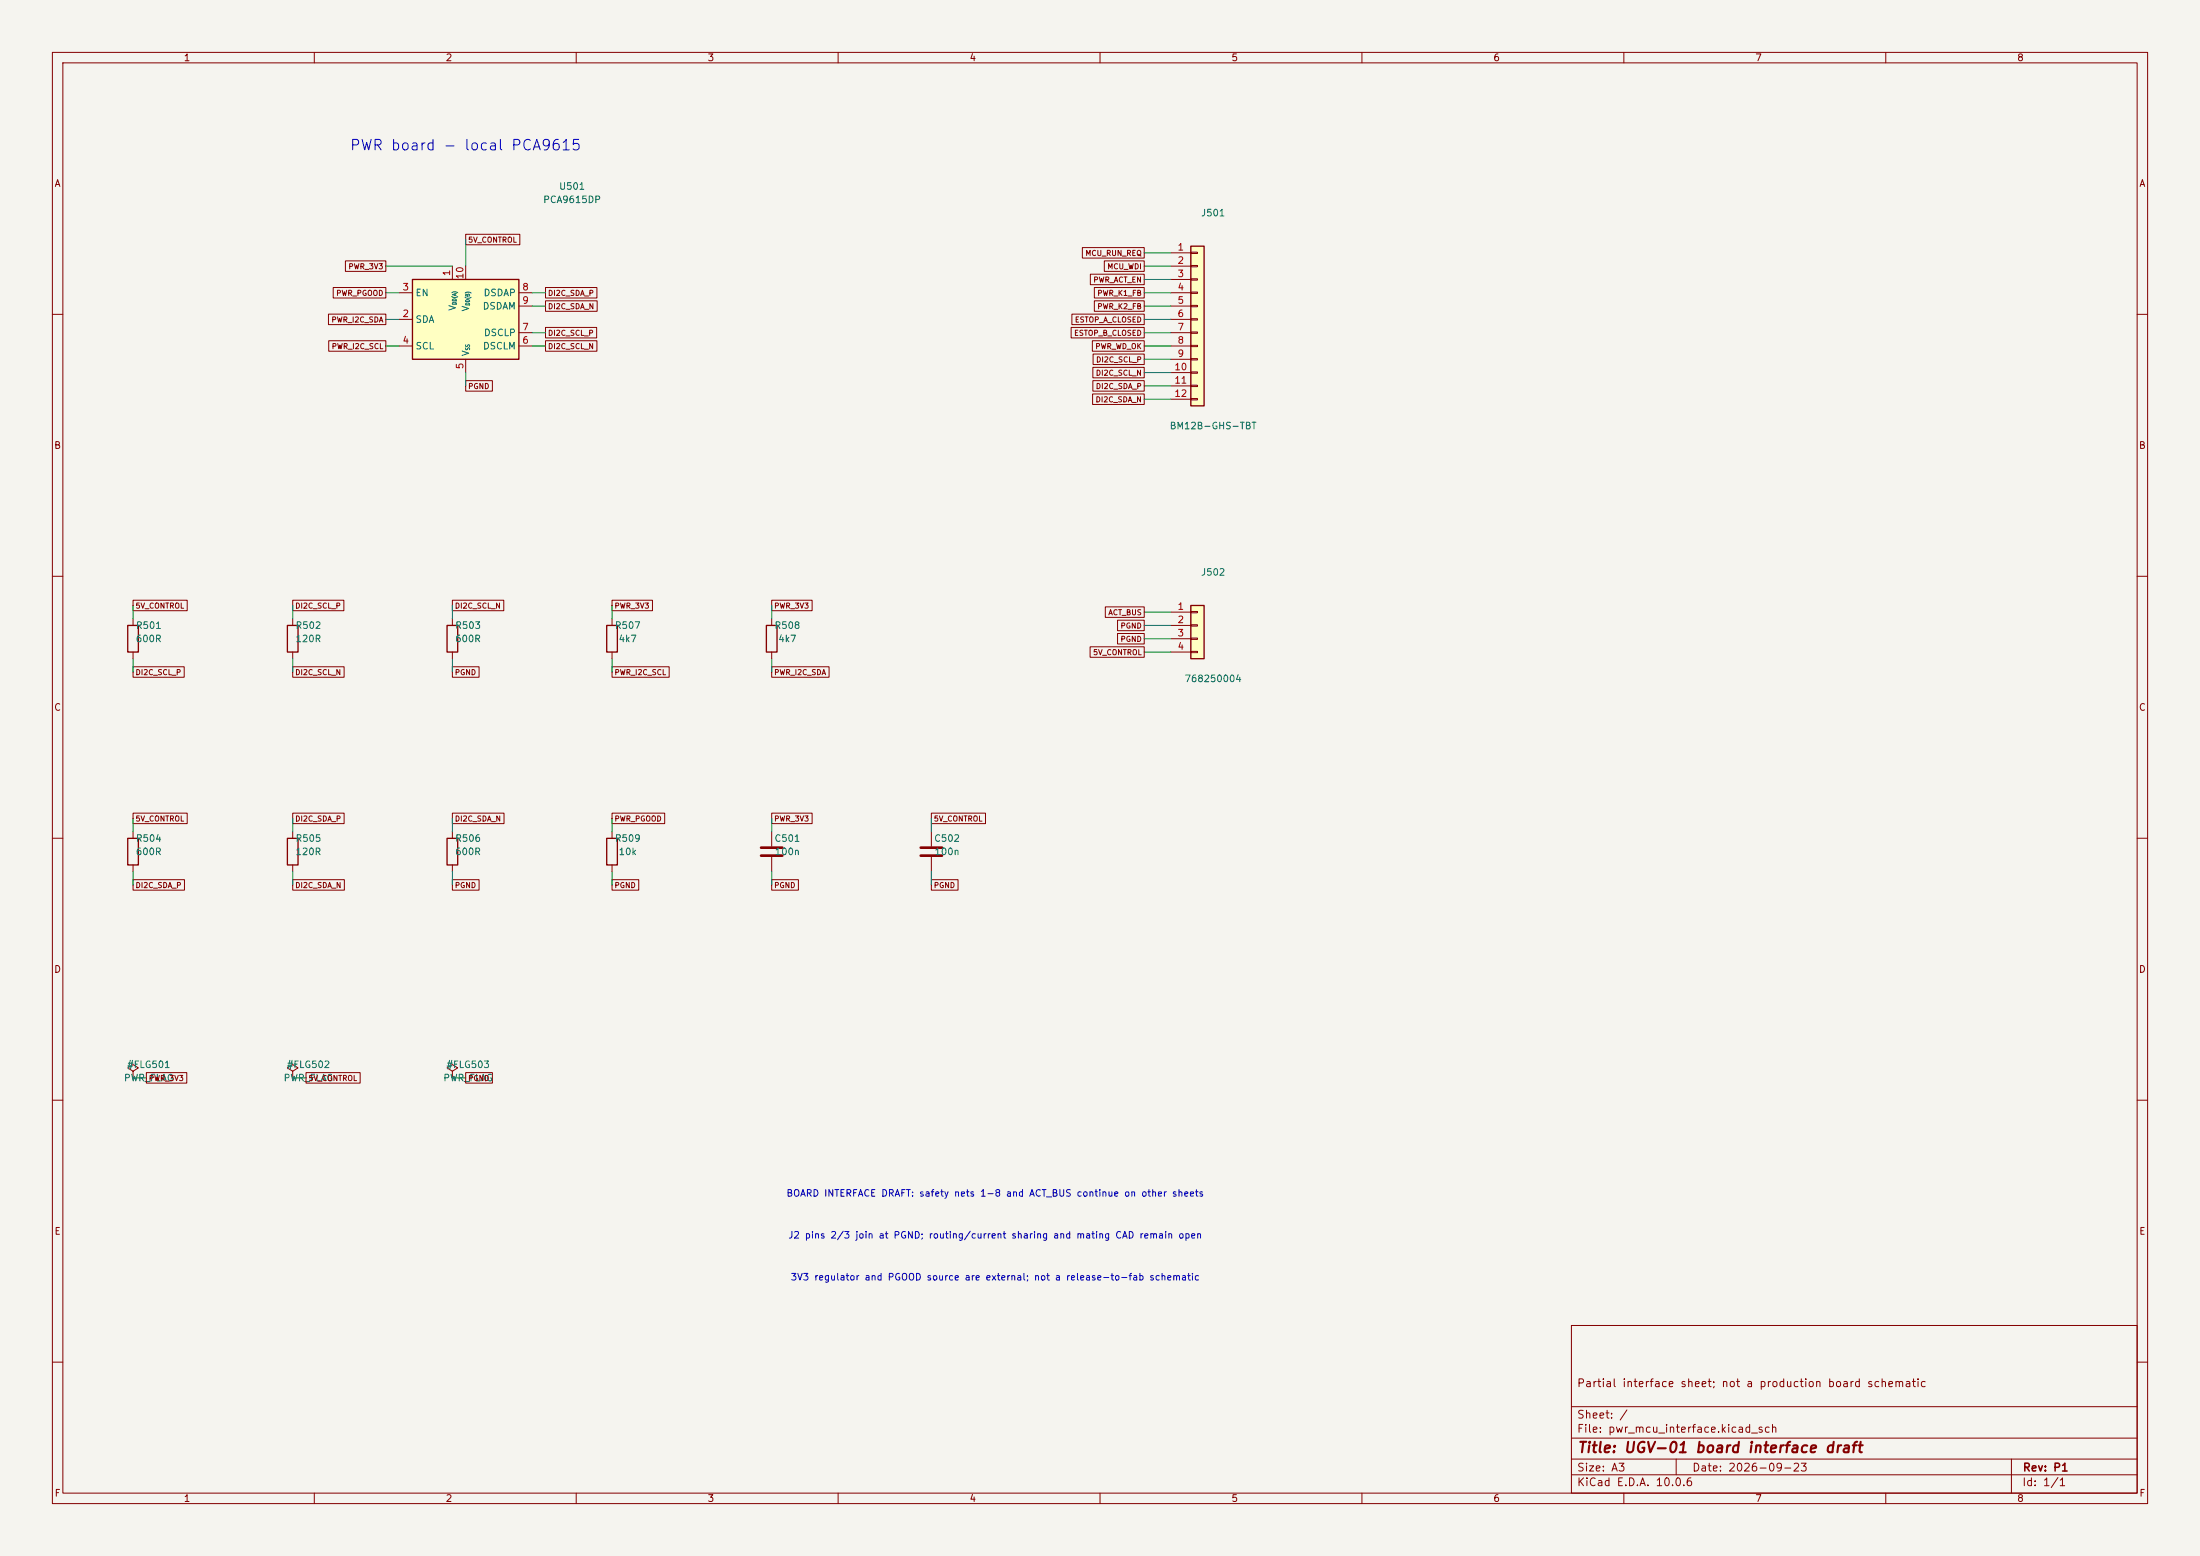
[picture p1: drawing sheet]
(kicad_sch
 (version 20250114) (generator "eeschema") (generator_version "10.0") (paper "A3")
 (title_block (title "UGV-01 board interface draft") (date "2026-09-23") (rev "P1")
  (comment 1 "Partial interface sheet; not a production board schematic"))
 (lib_symbols
(symbol "Interface:PCA9615DP"
  (exclude_from_sim no)
  (in_bom yes)
  (on_board yes)
  (in_pos_files yes)
  (duplicate_pin_numbers_are_jumpers no)
  (property "Reference" "U" (at -10.16 8.89 0) (show_name no) (do_not_autoplace no) (effects (font (size 1.27 1.27)) (justify left)))
  (property "Value" "PCA9615DP" (at 1.27 8.89 0) (show_name no) (do_not_autoplace no) (effects (font (size 1.27 1.27)) (justify left)))
  (property "Footprint" "Package_SO:TSSOP-10_3x3mm_P0.5mm" (at 20.32 -8.89 0) (show_name no) (do_not_autoplace no) (hide yes) (effects (font (size 1.27 1.27))))
  (property "Datasheet" "https://www.nxp.com/docs/en/data-sheet/PCA9615.pdf" (at 0 -11.43 0) (show_name no) (do_not_autoplace no) (hide yes) (effects (font (size 1.27 1.27))))
  (property "Description" "Dual bidirectional hot-swap multipoint bus buffer, SO-8" (at 0 0 0) (show_name no) (do_not_autoplace no) (hide yes) (effects (font (size 1.27 1.27))))
  (symbol "PCA9615DP_0_1"
   (rectangle (start -10.16 7.62) (end 10.16 -7.62) (stroke (width 0.254) (type default)) (fill (type background))))
  (symbol "PCA9615DP_1_1"
   (pin power_in line (at -2.54 10.16 270) (length 2.54) (name "V_{DD(A)}" (effects (font (size 1.27 1.27)))) (number "1" (effects (font (size 1.27 1.27)))))
   (pin bidirectional line (at -12.7 0 0) (length 2.54) (name "SDA" (effects (font (size 1.27 1.27)))) (number "2" (effects (font (size 1.27 1.27)))))
   (pin input line (at -12.7 5.08 0) (length 2.54) (name "EN" (effects (font (size 1.27 1.27)))) (number "3" (effects (font (size 1.27 1.27)))))
   (pin bidirectional line (at -12.7 -5.08 0) (length 2.54) (name "SCL" (effects (font (size 1.27 1.27)))) (number "4" (effects (font (size 1.27 1.27)))))
   (pin power_in line (at 0 -10.16 90) (length 2.54) (name "V_{SS}" (effects (font (size 1.27 1.27)))) (number "5" (effects (font (size 1.27 1.27)))))
   (pin bidirectional line (at 12.7 -5.08 180) (length 2.54) (name "DSCLM" (effects (font (size 1.27 1.27)))) (number "6" (effects (font (size 1.27 1.27)))))
   (pin bidirectional line (at 12.7 -2.54 180) (length 2.54) (name "DSCLP" (effects (font (size 1.27 1.27)))) (number "7" (effects (font (size 1.27 1.27)))))
   (pin bidirectional line (at 12.7 5.08 180) (length 2.54) (name "DSDAP" (effects (font (size 1.27 1.27)))) (number "8" (effects (font (size 1.27 1.27)))))
   (pin bidirectional line (at 12.7 2.54 180) (length 2.54) (name "DSDAM" (effects (font (size 1.27 1.27)))) (number "9" (effects (font (size 1.27 1.27)))))
   (pin power_in line (at 0 10.16 270) (length 2.54) (name "V_{DD(B)}" (effects (font (size 1.27 1.27)))) (number "10" (effects (font (size 1.27 1.27))))))
  (embedded_fonts no))
(symbol "Device:R"
  (pin_numbers (hide yes))
  (pin_names
   (offset 0))
  (exclude_from_sim no)
  (in_bom yes)
  (on_board yes)
  (in_pos_files yes)
  (duplicate_pin_numbers_are_jumpers no)
  (property "Reference" "R" (at 2.032 0 90) (show_name no) (do_not_autoplace no) (effects (font (size 1.27 1.27))))
  (property "Value" "R" (at 0 0 90) (show_name no) (do_not_autoplace no) (effects (font (size 1.27 1.27))))
  (property "Footprint" "" (at -1.778 0 90) (show_name no) (do_not_autoplace no) (hide yes) (effects (font (size 1.27 1.27))))
  (property "Datasheet" "" (at 0 0 0) (show_name no) (do_not_autoplace no) (hide yes) (effects (font (size 1.27 1.27))))
  (property "Description" "Resistor" (at 0 0 0) (show_name no) (do_not_autoplace no) (hide yes) (effects (font (size 1.27 1.27))))
  (symbol "R_0_1"
   (rectangle (start -1.016 -2.54) (end 1.016 2.54) (stroke (width 0.254) (type default)) (fill (type none))))
  (symbol "R_1_1"
   (pin passive line (at 0 3.81 270) (length 1.27) (name "" (effects (font (size 1.27 1.27)))) (number "1" (effects (font (size 1.27 1.27)))))
   (pin passive line (at 0 -3.81 90) (length 1.27) (name "" (effects (font (size 1.27 1.27)))) (number "2" (effects (font (size 1.27 1.27))))))
  (embedded_fonts no))
(symbol "Device:C"
  (pin_numbers (hide yes))
  (pin_names
   (offset 0.254))
  (exclude_from_sim no)
  (in_bom yes)
  (on_board yes)
  (in_pos_files yes)
  (duplicate_pin_numbers_are_jumpers no)
  (property "Reference" "C" (at 0.635 2.54 0) (show_name no) (do_not_autoplace no) (effects (font (size 1.27 1.27)) (justify left)))
  (property "Value" "C" (at 0.635 -2.54 0) (show_name no) (do_not_autoplace no) (effects (font (size 1.27 1.27)) (justify left)))
  (property "Footprint" "" (at 0.9652 -3.81 0) (show_name no) (do_not_autoplace no) (hide yes) (effects (font (size 1.27 1.27))))
  (property "Datasheet" "" (at 0 0 0) (show_name no) (do_not_autoplace no) (hide yes) (effects (font (size 1.27 1.27))))
  (property "Description" "Unpolarized capacitor" (at 0 0 0) (show_name no) (do_not_autoplace no) (hide yes) (effects (font (size 1.27 1.27))))
  (symbol "C_0_1"
   (polyline (pts (xy -2.032 0.762) (xy 2.032 0.762)) (stroke (width 0.508) (type default)) (fill (type none)))
   (polyline (pts (xy -2.032 -0.762) (xy 2.032 -0.762)) (stroke (width 0.508) (type default)) (fill (type none))))
  (symbol "C_1_1"
   (pin passive line (at 0 3.81 270) (length 2.794) (name "" (effects (font (size 1.27 1.27)))) (number "1" (effects (font (size 1.27 1.27)))))
   (pin passive line (at 0 -3.81 90) (length 2.794) (name "" (effects (font (size 1.27 1.27)))) (number "2" (effects (font (size 1.27 1.27))))))
  (embedded_fonts no))
(symbol "power:PWR_FLAG"
  (power global)
  (pin_numbers (hide yes))
  (pin_names
   (offset 0) (hide yes))
  (exclude_from_sim no)
  (in_bom yes)
  (on_board yes)
  (in_pos_files yes)
  (duplicate_pin_numbers_are_jumpers no)
  (property "Reference" "#FLG" (at 0 1.905 0) (show_name no) (do_not_autoplace no) (hide yes) (effects (font (size 1.27 1.27))))
  (property "Value" "PWR_FLAG" (at 0 3.81 0) (show_name no) (do_not_autoplace no) (effects (font (size 1.27 1.27))))
  (property "Footprint" "" (at 0 0 0) (show_name no) (do_not_autoplace no) (hide yes) (effects (font (size 1.27 1.27))))
  (property "Datasheet" "" (at 0 0 0) (show_name no) (do_not_autoplace no) (hide yes) (effects (font (size 1.27 1.27))))
  (property "Description" "Special symbol for telling ERC where power comes from" (at 0 0 0) (show_name no) (do_not_autoplace no) (hide yes) (effects (font (size 1.27 1.27))))
  (symbol "PWR_FLAG_0_0"
   (pin power_out line (at 0 0 90) (length 0) (name "" (effects (font (size 1.27 1.27)))) (number "1" (effects (font (size 1.27 1.27))))))
  (symbol "PWR_FLAG_0_1"
   (polyline (pts (xy 0 0) (xy 0 1.27) (xy -1.016 1.905) (xy 0 2.54) (xy 1.016 1.905) (xy 0 1.27)) (stroke (width 0) (type default)) (fill (type none))))
  (embedded_fonts no))
(symbol "Connector_Generic:Conn_01x12"
  (pin_names
   (offset 1.016) (hide yes))
  (exclude_from_sim no)
  (in_bom yes)
  (on_board yes)
  (in_pos_files yes)
  (duplicate_pin_numbers_are_jumpers no)
  (property "Reference" "J" (at 0 15.24 0) (show_name no) (do_not_autoplace no) (effects (font (size 1.27 1.27))))
  (property "Value" "Conn_01x12" (at 0 -17.78 0) (show_name no) (do_not_autoplace no) (effects (font (size 1.27 1.27))))
  (property "Footprint" "" (at 0 0 0) (show_name no) (do_not_autoplace no) (hide yes) (effects (font (size 1.27 1.27))))
  (property "Datasheet" "" (at 0 0 0) (show_name no) (do_not_autoplace no) (hide yes) (effects (font (size 1.27 1.27))))
  (property "Description" "Generic connector, single row, 01x12, script generated (kicad-library-utils/schlib/autogen/connector/)" (at 0 0 0) (show_name no) (do_not_autoplace no) (hide yes) (effects (font (size 1.27 1.27))))
  (symbol "Conn_01x12_1_1"
   (rectangle (start -1.27 13.97) (end 1.27 -16.51) (stroke (width 0.254) (type default)) (fill (type background)))
   (rectangle (start -1.27 12.827) (end 0 12.573) (stroke (width 0.1524) (type default)) (fill (type none)))
   (rectangle (start -1.27 10.287) (end 0 10.033) (stroke (width 0.1524) (type default)) (fill (type none)))
   (rectangle (start -1.27 7.747) (end 0 7.493) (stroke (width 0.1524) (type default)) (fill (type none)))
   (rectangle (start -1.27 5.207) (end 0 4.953) (stroke (width 0.1524) (type default)) (fill (type none)))
   (rectangle (start -1.27 2.667) (end 0 2.413) (stroke (width 0.1524) (type default)) (fill (type none)))
   (rectangle (start -1.27 0.127) (end 0 -0.127) (stroke (width 0.1524) (type default)) (fill (type none)))
   (rectangle (start -1.27 -2.413) (end 0 -2.667) (stroke (width 0.1524) (type default)) (fill (type none)))
   (rectangle (start -1.27 -4.953) (end 0 -5.207) (stroke (width 0.1524) (type default)) (fill (type none)))
   (rectangle (start -1.27 -7.493) (end 0 -7.747) (stroke (width 0.1524) (type default)) (fill (type none)))
   (rectangle (start -1.27 -10.033) (end 0 -10.287) (stroke (width 0.1524) (type default)) (fill (type none)))
   (rectangle (start -1.27 -12.573) (end 0 -12.827) (stroke (width 0.1524) (type default)) (fill (type none)))
   (rectangle (start -1.27 -15.113) (end 0 -15.367) (stroke (width 0.1524) (type default)) (fill (type none)))
   (pin passive line (at -5.08 12.7 0) (length 3.81) (name "Pin_1" (effects (font (size 1.27 1.27)))) (number "1" (effects (font (size 1.27 1.27)))))
   (pin passive line (at -5.08 10.16 0) (length 3.81) (name "Pin_2" (effects (font (size 1.27 1.27)))) (number "2" (effects (font (size 1.27 1.27)))))
   (pin passive line (at -5.08 7.62 0) (length 3.81) (name "Pin_3" (effects (font (size 1.27 1.27)))) (number "3" (effects (font (size 1.27 1.27)))))
   (pin passive line (at -5.08 5.08 0) (length 3.81) (name "Pin_4" (effects (font (size 1.27 1.27)))) (number "4" (effects (font (size 1.27 1.27)))))
   (pin passive line (at -5.08 2.54 0) (length 3.81) (name "Pin_5" (effects (font (size 1.27 1.27)))) (number "5" (effects (font (size 1.27 1.27)))))
   (pin passive line (at -5.08 0 0) (length 3.81) (name "Pin_6" (effects (font (size 1.27 1.27)))) (number "6" (effects (font (size 1.27 1.27)))))
   (pin passive line (at -5.08 -2.54 0) (length 3.81) (name "Pin_7" (effects (font (size 1.27 1.27)))) (number "7" (effects (font (size 1.27 1.27)))))
   (pin passive line (at -5.08 -5.08 0) (length 3.81) (name "Pin_8" (effects (font (size 1.27 1.27)))) (number "8" (effects (font (size 1.27 1.27)))))
   (pin passive line (at -5.08 -7.62 0) (length 3.81) (name "Pin_9" (effects (font (size 1.27 1.27)))) (number "9" (effects (font (size 1.27 1.27)))))
   (pin passive line (at -5.08 -10.16 0) (length 3.81) (name "Pin_10" (effects (font (size 1.27 1.27)))) (number "10" (effects (font (size 1.27 1.27)))))
   (pin passive line (at -5.08 -12.7 0) (length 3.81) (name "Pin_11" (effects (font (size 1.27 1.27)))) (number "11" (effects (font (size 1.27 1.27)))))
   (pin passive line (at -5.08 -15.24 0) (length 3.81) (name "Pin_12" (effects (font (size 1.27 1.27)))) (number "12" (effects (font (size 1.27 1.27))))))
  (embedded_fonts no))
(symbol "Connector_Generic:Conn_01x04"
  (pin_names
   (offset 1.016) (hide yes))
  (exclude_from_sim no)
  (in_bom yes)
  (on_board yes)
  (in_pos_files yes)
  (duplicate_pin_numbers_are_jumpers no)
  (property "Reference" "J" (at 0 5.08 0) (show_name no) (do_not_autoplace no) (effects (font (size 1.27 1.27))))
  (property "Value" "Conn_01x04" (at 0 -7.62 0) (show_name no) (do_not_autoplace no) (effects (font (size 1.27 1.27))))
  (property "Footprint" "" (at 0 0 0) (show_name no) (do_not_autoplace no) (hide yes) (effects (font (size 1.27 1.27))))
  (property "Datasheet" "" (at 0 0 0) (show_name no) (do_not_autoplace no) (hide yes) (effects (font (size 1.27 1.27))))
  (property "Description" "Generic connector, single row, 01x04, script generated (kicad-library-utils/schlib/autogen/connector/)" (at 0 0 0) (show_name no) (do_not_autoplace no) (hide yes) (effects (font (size 1.27 1.27))))
  (symbol "Conn_01x04_1_1"
   (rectangle (start -1.27 3.81) (end 1.27 -6.35) (stroke (width 0.254) (type default)) (fill (type background)))
   (rectangle (start -1.27 2.667) (end 0 2.413) (stroke (width 0.1524) (type default)) (fill (type none)))
   (rectangle (start -1.27 0.127) (end 0 -0.127) (stroke (width 0.1524) (type default)) (fill (type none)))
   (rectangle (start -1.27 -2.413) (end 0 -2.667) (stroke (width 0.1524) (type default)) (fill (type none)))
   (rectangle (start -1.27 -4.953) (end 0 -5.207) (stroke (width 0.1524) (type default)) (fill (type none)))
   (pin passive line (at -5.08 2.54 0) (length 3.81) (name "Pin_1" (effects (font (size 1.27 1.27)))) (number "1" (effects (font (size 1.27 1.27)))))
   (pin passive line (at -5.08 0 0) (length 3.81) (name "Pin_2" (effects (font (size 1.27 1.27)))) (number "2" (effects (font (size 1.27 1.27)))))
   (pin passive line (at -5.08 -2.54 0) (length 3.81) (name "Pin_3" (effects (font (size 1.27 1.27)))) (number "3" (effects (font (size 1.27 1.27)))))
   (pin passive line (at -5.08 -5.08 0) (length 3.81) (name "Pin_4" (effects (font (size 1.27 1.27)))) (number "4" (effects (font (size 1.27 1.27))))))
  (embedded_fonts no)))
 (text "PWR board - local PCA9615" (exclude_from_sim no) (at 88.9 27.94 0) (effects (font (size 2 2))))
 (symbol
  (lib_id "Interface:PCA9615DP") (at 88.9 60.96 0) (unit 1) (exclude_from_sim no) (in_bom yes) (on_board yes) (dnp no)
  (property "Reference" "U501" (at 109.22 35.56 0) (effects (font (size 1.27 1.27))))
  (property "Value" "PCA9615DP" (at 109.22 38.1 0) (effects (font (size 1.27 1.27))))
  (property "Footprint" "Package_SO:TSSOP-10_3x3mm_P0.5mm" (at 88.9 60.96 0) (effects (font (size 1.27 1.27)) (hide yes))) (pin "1") (pin "2") (pin "3") (pin "4") (pin "5") (pin "6") (pin "7") (pin "8") (pin "9") (pin "10")
  (instances (project "pwr_mcu_interface" (path "" (reference "U501") (unit 1))) (project "ugv_pwr_01" (path "" (reference "U501") (unit 1)))))
 (wire (pts (xy 86.36 50.8) (xy 73.66 50.8)) (stroke (width 0) (type default)))
 (global_label "PWR_3V3" (shape passive) (at 73.66 50.8 180) (effects (font (size 1 1)) (justify right)))
 (wire (pts (xy 76.2 60.96) (xy 73.66 60.96)) (stroke (width 0) (type default)))
 (global_label "PWR_I2C_SDA" (shape passive) (at 73.66 60.96 180) (effects (font (size 1 1)) (justify right)))
 (wire (pts (xy 76.2 55.88) (xy 73.66 55.88)) (stroke (width 0) (type default)))
 (global_label "PWR_PGOOD" (shape passive) (at 73.66 55.88 180) (effects (font (size 1 1)) (justify right)))
 (wire (pts (xy 76.2 66.04) (xy 73.66 66.04)) (stroke (width 0) (type default)))
 (global_label "PWR_I2C_SCL" (shape passive) (at 73.66 66.04 180) (effects (font (size 1 1)) (justify right)))
 (wire (pts (xy 88.9 71.12) (xy 88.9 73.66)) (stroke (width 0) (type default)))
 (global_label "PGND" (shape passive) (at 88.9 73.66 0) (effects (font (size 1 1)) (justify left)))
 (wire (pts (xy 101.6 66.04) (xy 104.14 66.04)) (stroke (width 0) (type default)))
 (global_label "DI2C_SCL_N" (shape passive) (at 104.14 66.04 0) (effects (font (size 1 1)) (justify left)))
 (wire (pts (xy 101.6 63.5) (xy 104.14 63.5)) (stroke (width 0) (type default)))
 (global_label "DI2C_SCL_P" (shape passive) (at 104.14 63.5 0) (effects (font (size 1 1)) (justify left)))
 (wire (pts (xy 101.6 55.88) (xy 104.14 55.88)) (stroke (width 0) (type default)))
 (global_label "DI2C_SDA_P" (shape passive) (at 104.14 55.88 0) (effects (font (size 1 1)) (justify left)))
 (wire (pts (xy 101.6 58.42) (xy 104.14 58.42)) (stroke (width 0) (type default)))
 (global_label "DI2C_SDA_N" (shape passive) (at 104.14 58.42 0) (effects (font (size 1 1)) (justify left)))
 (wire (pts (xy 88.9 50.8) (xy 88.9 45.72)) (stroke (width 0) (type default)))
 (global_label "5V_CONTROL" (shape passive) (at 88.9 45.72 0) (effects (font (size 1 1)) (justify left)))
 (symbol
  (lib_id "Device:R") (at 25.4 121.92 0) (unit 1) (exclude_from_sim no) (in_bom yes) (on_board yes) (dnp no)
  (property "Reference" "R501" (at 28.4 119.38 0) (effects (font (size 1.27 1.27))))
  (property "Value" "600R" (at 28.4 121.92 0) (effects (font (size 1.27 1.27))))
  (property "Footprint" "Resistor_SMD:R_0603_1608Metric" (at 25.4 121.92 0) (effects (font (size 1.27 1.27)) (hide yes))) (pin "1") (pin "2")
  (instances (project "pwr_mcu_interface" (path "" (reference "R501") (unit 1))) (project "ugv_pwr_01" (path "" (reference "R501") (unit 1)))))
 (wire (pts (xy 25.4 118.11) (xy 25.4 115.57)) (stroke (width 0) (type default)))
 (global_label "5V_CONTROL" (shape passive) (at 25.4 115.57 0) (effects (font (size 1 1)) (justify left)))
 (wire (pts (xy 25.4 125.73) (xy 25.4 128.27)) (stroke (width 0) (type default)))
 (global_label "DI2C_SCL_P" (shape passive) (at 25.4 128.27 0) (effects (font (size 1 1)) (justify left)))
 (symbol
  (lib_id "Device:R") (at 55.88 121.92 0) (unit 1) (exclude_from_sim no) (in_bom yes) (on_board yes) (dnp no)
  (property "Reference" "R502" (at 58.88 119.38 0) (effects (font (size 1.27 1.27))))
  (property "Value" "120R" (at 58.88 121.92 0) (effects (font (size 1.27 1.27))))
  (property "Footprint" "Resistor_SMD:R_0603_1608Metric" (at 55.88 121.92 0) (effects (font (size 1.27 1.27)) (hide yes))) (pin "1") (pin "2")
  (instances (project "pwr_mcu_interface" (path "" (reference "R502") (unit 1))) (project "ugv_pwr_01" (path "" (reference "R502") (unit 1)))))
 (wire (pts (xy 55.88 118.11) (xy 55.88 115.57)) (stroke (width 0) (type default)))
 (global_label "DI2C_SCL_P" (shape passive) (at 55.88 115.57 0) (effects (font (size 1 1)) (justify left)))
 (wire (pts (xy 55.88 125.73) (xy 55.88 128.27)) (stroke (width 0) (type default)))
 (global_label "DI2C_SCL_N" (shape passive) (at 55.88 128.27 0) (effects (font (size 1 1)) (justify left)))
 (symbol
  (lib_id "Device:R") (at 86.36 121.92 0) (unit 1) (exclude_from_sim no) (in_bom yes) (on_board yes) (dnp no)
  (property "Reference" "R503" (at 89.36 119.38 0) (effects (font (size 1.27 1.27))))
  (property "Value" "600R" (at 89.36 121.92 0) (effects (font (size 1.27 1.27))))
  (property "Footprint" "Resistor_SMD:R_0603_1608Metric" (at 86.36 121.92 0) (effects (font (size 1.27 1.27)) (hide yes))) (pin "1") (pin "2")
  (instances (project "pwr_mcu_interface" (path "" (reference "R503") (unit 1))) (project "ugv_pwr_01" (path "" (reference "R503") (unit 1)))))
 (wire (pts (xy 86.36 118.11) (xy 86.36 115.57)) (stroke (width 0) (type default)))
 (global_label "DI2C_SCL_N" (shape passive) (at 86.36 115.57 0) (effects (font (size 1 1)) (justify left)))
 (wire (pts (xy 86.36 125.73) (xy 86.36 128.27)) (stroke (width 0) (type default)))
 (global_label "PGND" (shape passive) (at 86.36 128.27 0) (effects (font (size 1 1)) (justify left)))
 (symbol
  (lib_id "Device:R") (at 25.4 162.56 0) (unit 1) (exclude_from_sim no) (in_bom yes) (on_board yes) (dnp no)
  (property "Reference" "R504" (at 28.4 160.02 0) (effects (font (size 1.27 1.27))))
  (property "Value" "600R" (at 28.4 162.56 0) (effects (font (size 1.27 1.27))))
  (property "Footprint" "Resistor_SMD:R_0603_1608Metric" (at 25.4 162.56 0) (effects (font (size 1.27 1.27)) (hide yes))) (pin "1") (pin "2")
  (instances (project "pwr_mcu_interface" (path "" (reference "R504") (unit 1))) (project "ugv_pwr_01" (path "" (reference "R504") (unit 1)))))
 (wire (pts (xy 25.4 158.75) (xy 25.4 156.21)) (stroke (width 0) (type default)))
 (global_label "5V_CONTROL" (shape passive) (at 25.4 156.21 0) (effects (font (size 1 1)) (justify left)))
 (wire (pts (xy 25.4 166.37) (xy 25.4 168.91)) (stroke (width 0) (type default)))
 (global_label "DI2C_SDA_P" (shape passive) (at 25.4 168.91 0) (effects (font (size 1 1)) (justify left)))
 (symbol
  (lib_id "Device:R") (at 55.88 162.56 0) (unit 1) (exclude_from_sim no) (in_bom yes) (on_board yes) (dnp no)
  (property "Reference" "R505" (at 58.88 160.02 0) (effects (font (size 1.27 1.27))))
  (property "Value" "120R" (at 58.88 162.56 0) (effects (font (size 1.27 1.27))))
  (property "Footprint" "Resistor_SMD:R_0603_1608Metric" (at 55.88 162.56 0) (effects (font (size 1.27 1.27)) (hide yes))) (pin "1") (pin "2")
  (instances (project "pwr_mcu_interface" (path "" (reference "R505") (unit 1))) (project "ugv_pwr_01" (path "" (reference "R505") (unit 1)))))
 (wire (pts (xy 55.88 158.75) (xy 55.88 156.21)) (stroke (width 0) (type default)))
 (global_label "DI2C_SDA_P" (shape passive) (at 55.88 156.21 0) (effects (font (size 1 1)) (justify left)))
 (wire (pts (xy 55.88 166.37) (xy 55.88 168.91)) (stroke (width 0) (type default)))
 (global_label "DI2C_SDA_N" (shape passive) (at 55.88 168.91 0) (effects (font (size 1 1)) (justify left)))
 (symbol
  (lib_id "Device:R") (at 86.36 162.56 0) (unit 1) (exclude_from_sim no) (in_bom yes) (on_board yes) (dnp no)
  (property "Reference" "R506" (at 89.36 160.02 0) (effects (font (size 1.27 1.27))))
  (property "Value" "600R" (at 89.36 162.56 0) (effects (font (size 1.27 1.27))))
  (property "Footprint" "Resistor_SMD:R_0603_1608Metric" (at 86.36 162.56 0) (effects (font (size 1.27 1.27)) (hide yes))) (pin "1") (pin "2")
  (instances (project "pwr_mcu_interface" (path "" (reference "R506") (unit 1))) (project "ugv_pwr_01" (path "" (reference "R506") (unit 1)))))
 (wire (pts (xy 86.36 158.75) (xy 86.36 156.21)) (stroke (width 0) (type default)))
 (global_label "DI2C_SDA_N" (shape passive) (at 86.36 156.21 0) (effects (font (size 1 1)) (justify left)))
 (wire (pts (xy 86.36 166.37) (xy 86.36 168.91)) (stroke (width 0) (type default)))
 (global_label "PGND" (shape passive) (at 86.36 168.91 0) (effects (font (size 1 1)) (justify left)))
 (symbol
  (lib_id "Device:R") (at 116.84 121.92 0) (unit 1) (exclude_from_sim no) (in_bom yes) (on_board yes) (dnp no)
  (property "Reference" "R507" (at 119.84 119.38 0) (effects (font (size 1.27 1.27))))
  (property "Value" "4k7" (at 119.84 121.92 0) (effects (font (size 1.27 1.27))))
  (property "Footprint" "Resistor_SMD:R_0603_1608Metric" (at 116.84 121.92 0) (effects (font (size 1.27 1.27)) (hide yes))) (pin "1") (pin "2")
  (instances (project "pwr_mcu_interface" (path "" (reference "R507") (unit 1))) (project "ugv_pwr_01" (path "" (reference "R507") (unit 1)))))
 (wire (pts (xy 116.84 118.11) (xy 116.84 115.57)) (stroke (width 0) (type default)))
 (global_label "PWR_3V3" (shape passive) (at 116.84 115.57 0) (effects (font (size 1 1)) (justify left)))
 (wire (pts (xy 116.84 125.73) (xy 116.84 128.27)) (stroke (width 0) (type default)))
 (global_label "PWR_I2C_SCL" (shape passive) (at 116.84 128.27 0) (effects (font (size 1 1)) (justify left)))
 (symbol
  (lib_id "Device:R") (at 147.32 121.92 0) (unit 1) (exclude_from_sim no) (in_bom yes) (on_board yes) (dnp no)
  (property "Reference" "R508" (at 150.32 119.38 0) (effects (font (size 1.27 1.27))))
  (property "Value" "4k7" (at 150.32 121.92 0) (effects (font (size 1.27 1.27))))
  (property "Footprint" "Resistor_SMD:R_0603_1608Metric" (at 147.32 121.92 0) (effects (font (size 1.27 1.27)) (hide yes))) (pin "1") (pin "2")
  (instances (project "pwr_mcu_interface" (path "" (reference "R508") (unit 1))) (project "ugv_pwr_01" (path "" (reference "R508") (unit 1)))))
 (wire (pts (xy 147.32 118.11) (xy 147.32 115.57)) (stroke (width 0) (type default)))
 (global_label "PWR_3V3" (shape passive) (at 147.32 115.57 0) (effects (font (size 1 1)) (justify left)))
 (wire (pts (xy 147.32 125.73) (xy 147.32 128.27)) (stroke (width 0) (type default)))
 (global_label "PWR_I2C_SDA" (shape passive) (at 147.32 128.27 0) (effects (font (size 1 1)) (justify left)))
 (symbol
  (lib_id "Device:R") (at 116.84 162.56 0) (unit 1) (exclude_from_sim no) (in_bom yes) (on_board yes) (dnp no)
  (property "Reference" "R509" (at 119.84 160.02 0) (effects (font (size 1.27 1.27))))
  (property "Value" "10k" (at 119.84 162.56 0) (effects (font (size 1.27 1.27))))
  (property "Footprint" "Resistor_SMD:R_0603_1608Metric" (at 116.84 162.56 0) (effects (font (size 1.27 1.27)) (hide yes))) (pin "1") (pin "2")
  (instances (project "pwr_mcu_interface" (path "" (reference "R509") (unit 1))) (project "ugv_pwr_01" (path "" (reference "R509") (unit 1)))))
 (wire (pts (xy 116.84 158.75) (xy 116.84 156.21)) (stroke (width 0) (type default)))
 (global_label "PWR_PGOOD" (shape passive) (at 116.84 156.21 0) (effects (font (size 1 1)) (justify left)))
 (wire (pts (xy 116.84 166.37) (xy 116.84 168.91)) (stroke (width 0) (type default)))
 (global_label "PGND" (shape passive) (at 116.84 168.91 0) (effects (font (size 1 1)) (justify left)))
 (symbol
  (lib_id "Device:C") (at 147.32 162.56 0) (unit 1) (exclude_from_sim no) (in_bom yes) (on_board yes) (dnp no)
  (property "Reference" "C501" (at 150.32 160.02 0) (effects (font (size 1.27 1.27))))
  (property "Value" "100n" (at 150.32 162.56 0) (effects (font (size 1.27 1.27))))
  (property "Footprint" "Capacitor_SMD:C_0603_1608Metric" (at 147.32 162.56 0) (effects (font (size 1.27 1.27)) (hide yes))) (pin "1") (pin "2")
  (instances (project "pwr_mcu_interface" (path "" (reference "C501") (unit 1))) (project "ugv_pwr_01" (path "" (reference "C501") (unit 1)))))
 (wire (pts (xy 147.32 158.75) (xy 147.32 156.21)) (stroke (width 0) (type default)))
 (global_label "PWR_3V3" (shape passive) (at 147.32 156.21 0) (effects (font (size 1 1)) (justify left)))
 (wire (pts (xy 147.32 166.37) (xy 147.32 168.91)) (stroke (width 0) (type default)))
 (global_label "PGND" (shape passive) (at 147.32 168.91 0) (effects (font (size 1 1)) (justify left)))
 (symbol
  (lib_id "Device:C") (at 177.8 162.56 0) (unit 1) (exclude_from_sim no) (in_bom yes) (on_board yes) (dnp no)
  (property "Reference" "C502" (at 180.8 160.02 0) (effects (font (size 1.27 1.27))))
  (property "Value" "100n" (at 180.8 162.56 0) (effects (font (size 1.27 1.27))))
  (property "Footprint" "Capacitor_SMD:C_0603_1608Metric" (at 177.8 162.56 0) (effects (font (size 1.27 1.27)) (hide yes))) (pin "1") (pin "2")
  (instances (project "pwr_mcu_interface" (path "" (reference "C502") (unit 1))) (project "ugv_pwr_01" (path "" (reference "C502") (unit 1)))))
 (wire (pts (xy 177.8 158.75) (xy 177.8 156.21)) (stroke (width 0) (type default)))
 (global_label "5V_CONTROL" (shape passive) (at 177.8 156.21 0) (effects (font (size 1 1)) (justify left)))
 (wire (pts (xy 177.8 166.37) (xy 177.8 168.91)) (stroke (width 0) (type default)))
 (global_label "PGND" (shape passive) (at 177.8 168.91 0) (effects (font (size 1 1)) (justify left)))
 (symbol
  (lib_id "power:PWR_FLAG") (at 25.4 205.74 0) (unit 1) (exclude_from_sim no) (in_bom no) (on_board no) (dnp no)
  (property "Reference" "#FLG501" (at 28.4 203.2 0) (effects (font (size 1.27 1.27))))
  (property "Value" "PWR_FLAG" (at 28.4 205.74 0) (effects (font (size 1.27 1.27))))
  (property "Footprint" "" (at 25.4 205.74 0) (effects (font (size 1.27 1.27)) (hide yes))) (pin "1")
  (instances (project "pwr_mcu_interface" (path "" (reference "#FLG501") (unit 1))) (project "ugv_pwr_01" (path "" (reference "#FLG501") (unit 1)))))
 (wire (pts (xy 25.4 205.74) (xy 27.94 205.74)) (stroke (width 0) (type default)))
 (global_label "PWR_3V3" (shape passive) (at 27.94 205.74 0) (effects (font (size 1 1)) (justify left)))
 (symbol
  (lib_id "power:PWR_FLAG") (at 55.88 205.74 0) (unit 1) (exclude_from_sim no) (in_bom no) (on_board no) (dnp no)
  (property "Reference" "#FLG502" (at 58.88 203.2 0) (effects (font (size 1.27 1.27))))
  (property "Value" "PWR_FLAG" (at 58.88 205.74 0) (effects (font (size 1.27 1.27))))
  (property "Footprint" "" (at 55.88 205.74 0) (effects (font (size 1.27 1.27)) (hide yes))) (pin "1")
  (instances (project "pwr_mcu_interface" (path "" (reference "#FLG502") (unit 1))) (project "ugv_pwr_01" (path "" (reference "#FLG502") (unit 1)))))
 (wire (pts (xy 55.88 205.74) (xy 58.42 205.74)) (stroke (width 0) (type default)))
 (global_label "5V_CONTROL" (shape passive) (at 58.42 205.74 0) (effects (font (size 1 1)) (justify left)))
 (symbol
  (lib_id "power:PWR_FLAG") (at 86.36 205.74 0) (unit 1) (exclude_from_sim no) (in_bom no) (on_board no) (dnp no)
  (property "Reference" "#FLG503" (at 89.36 203.2 0) (effects (font (size 1.27 1.27))))
  (property "Value" "PWR_FLAG" (at 89.36 205.74 0) (effects (font (size 1.27 1.27))))
  (property "Footprint" "" (at 86.36 205.74 0) (effects (font (size 1.27 1.27)) (hide yes))) (pin "1")
  (instances (project "pwr_mcu_interface" (path "" (reference "#FLG503") (unit 1))) (project "ugv_pwr_01" (path "" (reference "#FLG503") (unit 1)))))
 (wire (pts (xy 86.36 205.74) (xy 88.9 205.74)) (stroke (width 0) (type default)))
 (global_label "PGND" (shape passive) (at 88.9 205.74 0) (effects (font (size 1 1)) (justify left)))
 (symbol
  (lib_id "Connector_Generic:Conn_01x12") (at 228.6 60.96 0) (unit 1) (exclude_from_sim no) (in_bom yes) (on_board yes) (dnp no)
  (property "Reference" "J501" (at 231.6 40.64 0) (effects (font (size 1.27 1.27))))
  (property "Value" "BM12B-GHS-TBT" (at 231.6 81.28 0) (effects (font (size 1.27 1.27))))
  (property "Footprint" "Connector_JST:JST_GH_BM12B-GHS-TBT_1x12-1MP_P1.25mm_Vertical" (at 228.6 60.96 0) (effects (font (size 1.27 1.27)) (hide yes))) (pin "1") (pin "2") (pin "3") (pin "4") (pin "5") (pin "6") (pin "7") (pin "8") (pin "9") (pin "10") (pin "11") (pin "12")
  (instances (project "pwr_mcu_interface" (path "" (reference "J501") (unit 1))) (project "ugv_pwr_01" (path "" (reference "J501") (unit 1)))))
 (wire (pts (xy 223.52 48.26) (xy 218.44 48.26)) (stroke (width 0) (type default)))
 (global_label "MCU_RUN_REQ" (shape passive) (at 218.44 48.26 180) (effects (font (size 1 1)) (justify right)))
 (wire (pts (xy 223.52 50.8) (xy 218.44 50.8)) (stroke (width 0) (type default)))
 (global_label "MCU_WDI" (shape passive) (at 218.44 50.8 180) (effects (font (size 1 1)) (justify right)))
 (wire (pts (xy 223.52 53.34) (xy 218.44 53.34)) (stroke (width 0) (type default)))
 (global_label "PWR_ACT_EN" (shape passive) (at 218.44 53.34 180) (effects (font (size 1 1)) (justify right)))
 (wire (pts (xy 223.52 55.88) (xy 218.44 55.88)) (stroke (width 0) (type default)))
 (global_label "PWR_K1_FB" (shape passive) (at 218.44 55.88 180) (effects (font (size 1 1)) (justify right)))
 (wire (pts (xy 223.52 58.42) (xy 218.44 58.42)) (stroke (width 0) (type default)))
 (global_label "PWR_K2_FB" (shape passive) (at 218.44 58.42 180) (effects (font (size 1 1)) (justify right)))
 (wire (pts (xy 223.52 60.96) (xy 218.44 60.96)) (stroke (width 0) (type default)))
 (global_label "ESTOP_A_CLOSED" (shape passive) (at 218.44 60.96 180) (effects (font (size 1 1)) (justify right)))
 (wire (pts (xy 223.52 63.5) (xy 218.44 63.5)) (stroke (width 0) (type default)))
 (global_label "ESTOP_B_CLOSED" (shape passive) (at 218.44 63.5 180) (effects (font (size 1 1)) (justify right)))
 (wire (pts (xy 223.52 66.04) (xy 218.44 66.04)) (stroke (width 0) (type default)))
 (global_label "PWR_WD_OK" (shape passive) (at 218.44 66.04 180) (effects (font (size 1 1)) (justify right)))
 (wire (pts (xy 223.52 68.58) (xy 218.44 68.58)) (stroke (width 0) (type default)))
 (global_label "DI2C_SCL_P" (shape passive) (at 218.44 68.58 180) (effects (font (size 1 1)) (justify right)))
 (wire (pts (xy 223.52 71.12) (xy 218.44 71.12)) (stroke (width 0) (type default)))
 (global_label "DI2C_SCL_N" (shape passive) (at 218.44 71.12 180) (effects (font (size 1 1)) (justify right)))
 (wire (pts (xy 223.52 73.66) (xy 218.44 73.66)) (stroke (width 0) (type default)))
 (global_label "DI2C_SDA_P" (shape passive) (at 218.44 73.66 180) (effects (font (size 1 1)) (justify right)))
 (wire (pts (xy 223.52 76.2) (xy 218.44 76.2)) (stroke (width 0) (type default)))
 (global_label "DI2C_SDA_N" (shape passive) (at 218.44 76.2 180) (effects (font (size 1 1)) (justify right)))
 (symbol
  (lib_id "Connector_Generic:Conn_01x04") (at 228.6 119.38 0) (unit 1) (exclude_from_sim no) (in_bom yes) (on_board yes) (dnp no)
  (property "Reference" "J502" (at 231.6 109.22 0) (effects (font (size 1.27 1.27))))
  (property "Value" "768250004" (at 231.6 129.54 0) (effects (font (size 1.27 1.27))))
  (property "Footprint" "Connector_Molex:Molex_Mega-Fit_76825-0004_2x02_P5.70mm_Horizontal" (at 228.6 119.38 0) (effects (font (size 1.27 1.27)) (hide yes))) (pin "1") (pin "2") (pin "3") (pin "4")
  (instances (project "pwr_mcu_interface" (path "" (reference "J502") (unit 1))) (project "ugv_pwr_01" (path "" (reference "J502") (unit 1)))))
 (wire (pts (xy 223.52 116.84) (xy 218.44 116.84)) (stroke (width 0) (type default)))
 (global_label "ACT_BUS" (shape passive) (at 218.44 116.84 180) (effects (font (size 1 1)) (justify right)))
 (wire (pts (xy 223.52 119.38) (xy 218.44 119.38)) (stroke (width 0) (type default)))
 (global_label "PGND" (shape passive) (at 218.44 119.38 180) (effects (font (size 1 1)) (justify right)))
 (wire (pts (xy 223.52 121.92) (xy 218.44 121.92)) (stroke (width 0) (type default)))
 (global_label "PGND" (shape passive) (at 218.44 121.92 180) (effects (font (size 1 1)) (justify right)))
 (wire (pts (xy 223.52 124.46) (xy 218.44 124.46)) (stroke (width 0) (type default)))
 (global_label "5V_CONTROL" (shape passive) (at 218.44 124.46 180) (effects (font (size 1 1)) (justify right)))
 (text "BOARD INTERFACE DRAFT: safety nets 1-8 and ACT_BUS continue on other sheets" (exclude_from_sim no) (at 190 228 0) (effects (font (size 1.27 1.27))))
 (text "J2 pins 2/3 join at PGND; routing/current sharing and mating CAD remain open" (exclude_from_sim no) (at 190 236 0) (effects (font (size 1.27 1.27))))
 (text "3V3 regulator and PGOOD source are external; not a release-to-fab schematic" (exclude_from_sim no) (at 190 244 0) (effects (font (size 1.27 1.27))))
 (sheet_instances (path "" (page "1")))
 (embedded_fonts no))
